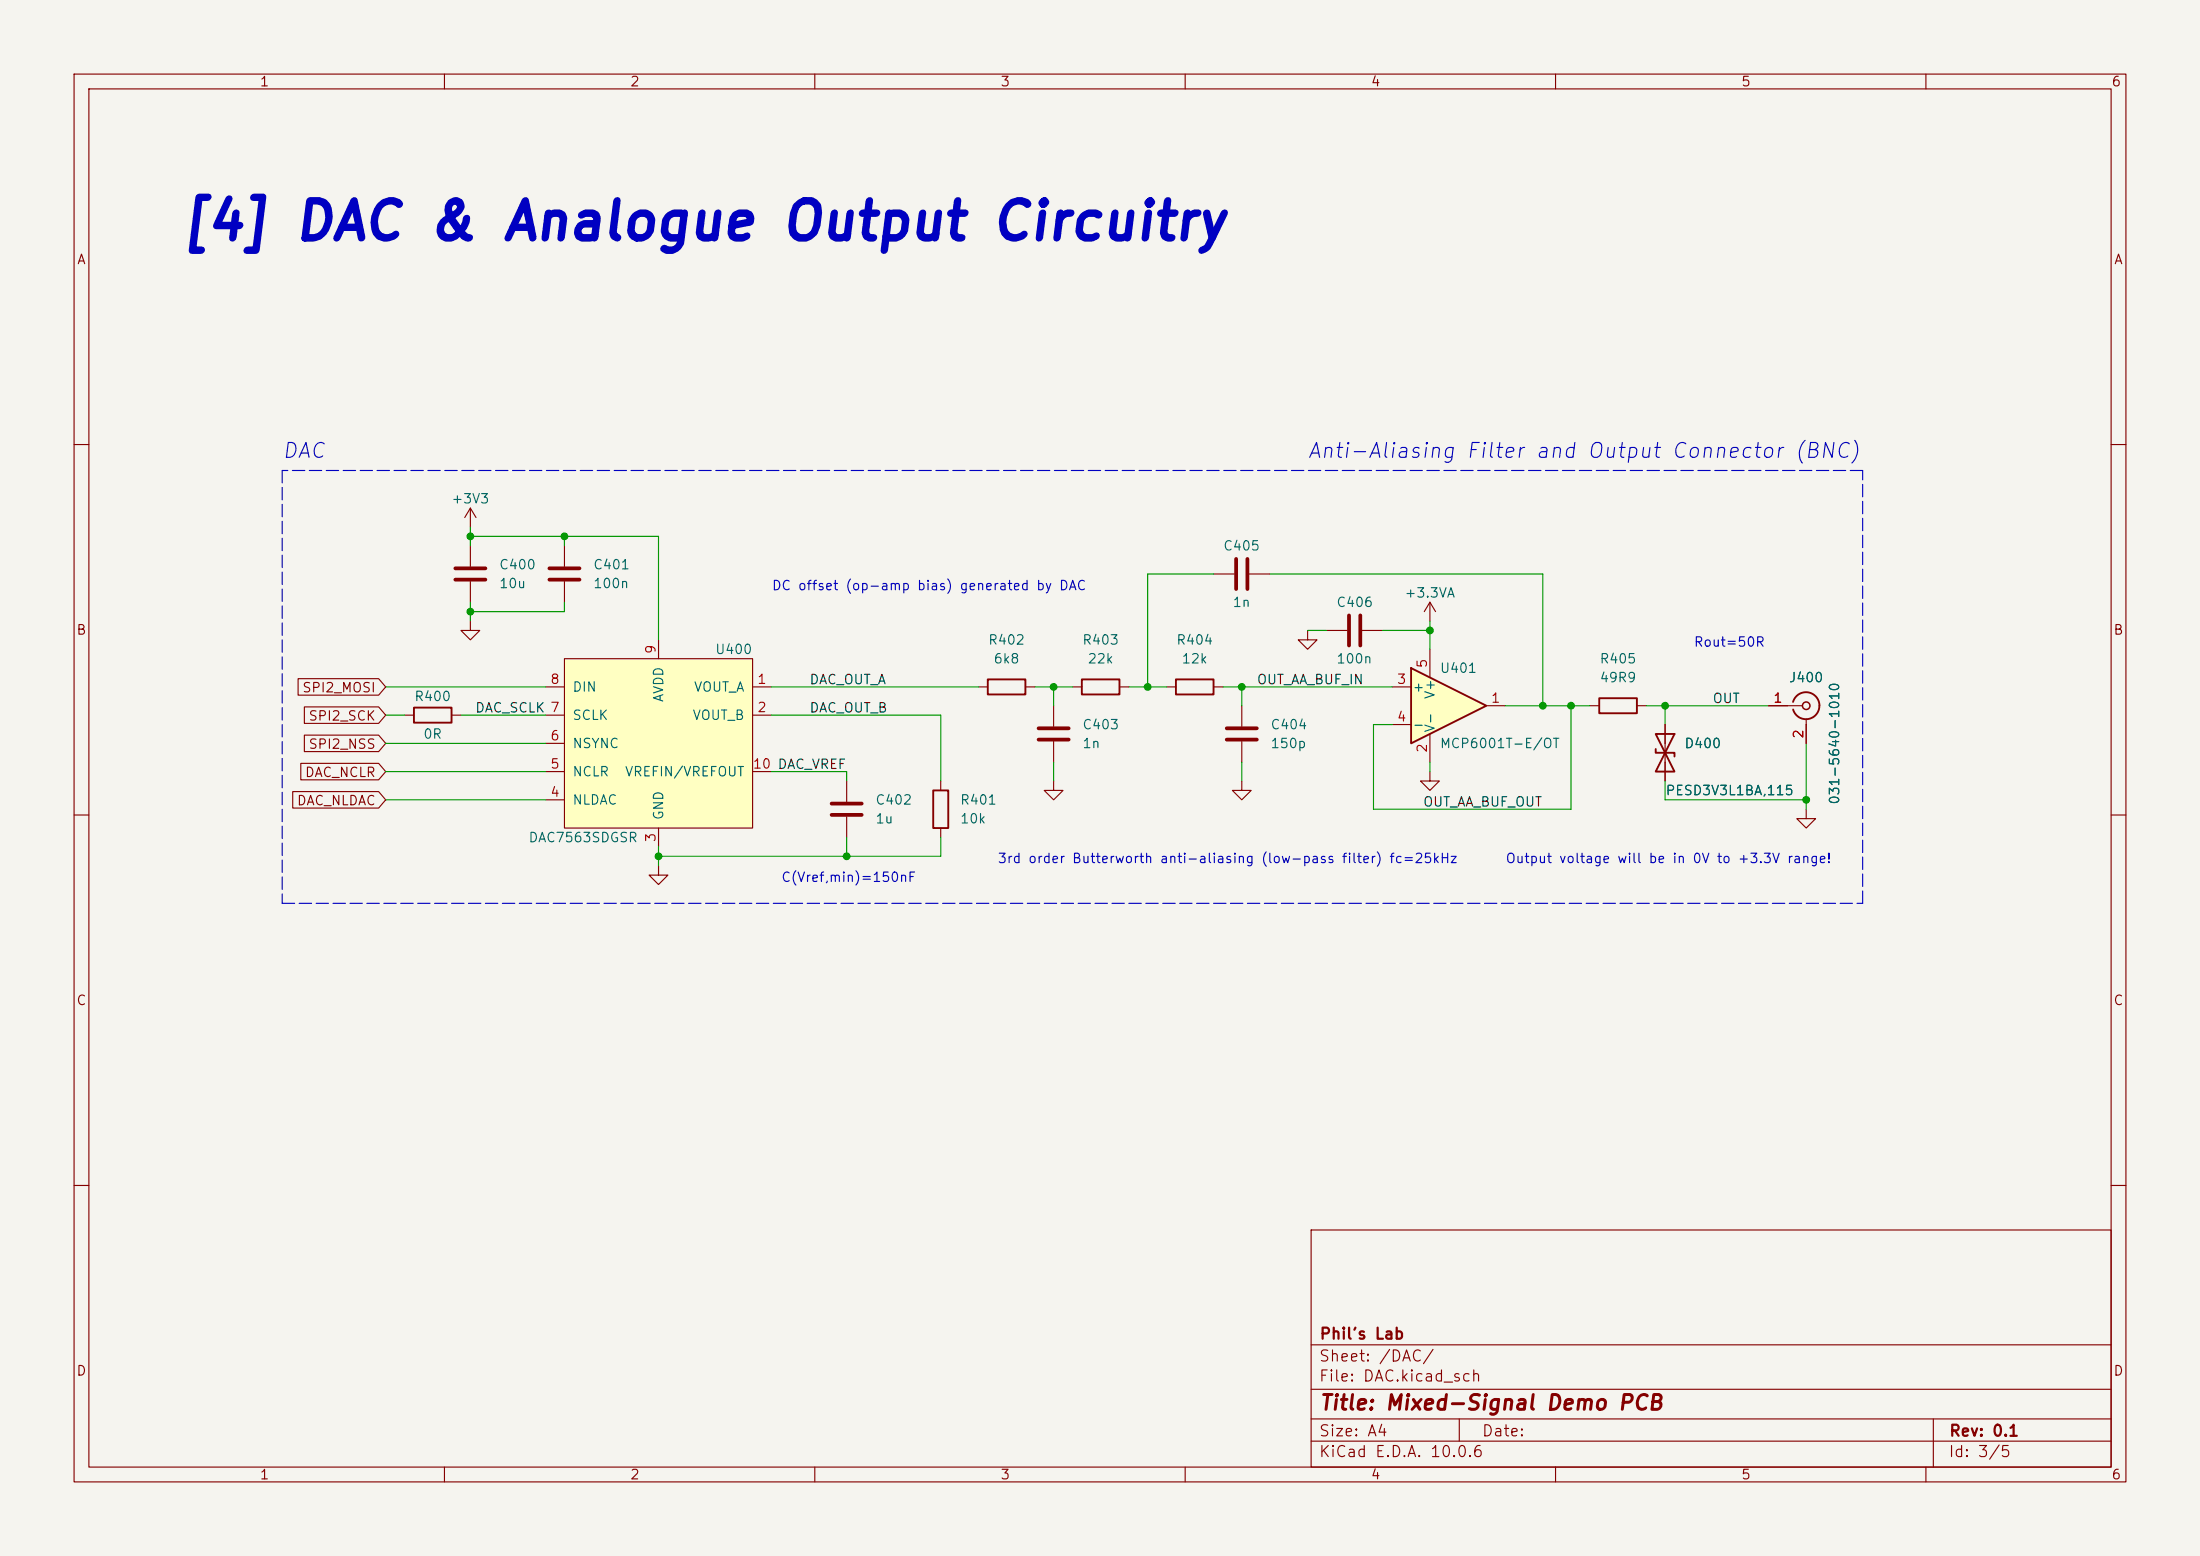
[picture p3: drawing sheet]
<svg xmlns="http://www.w3.org/2000/svg" width="297mm" height="210mm" viewBox="0 0 297 210" stroke-linecap="round" stroke-linejoin="round" font-family="sans-serif">
<path d="M0 0h297v210h-297z" fill="#f5f4ef" stroke="#f5f4ef" stroke-width=".14"/>
<g fill="none" stroke="#840000" stroke-width=".15">
<path d="M10 10h277v190h-277zM12 12h273v186h-273zM60 10v2M110 10v2M160 10v2M210 10v2M260 10v2M10 60h2M63.5 68.6l.8 1.3M63.5 68.6l-.8 1.3M63.5 68.6v2.5M63.5 73.7v2.8"/>
<path d="M63.5 78.5v2.8M76.2 73.7v2.8M76.2 78.5v2.8M163.8 77.5h2.8M168.7 77.5h2.7M285 60h2M54.6 96.5h1.3M61 96.5h1.2M63.5 83.8v1.3h-1.3l1.3 1.3 1.3-1.3h-1.3M142.2 95.3v2.7M144.8 92.7h1.2M151.1 92.7h1.3"/>
<path d="M157.5 92.7h1.2M163.8 92.7h1.3M167.6 95.3v2.7M176.5 85.1v1.3h1.3l-1.3 1.2-1.2-1.2h1.2M179.1 85.1h2.8M183.9 85.1h2.8M193 81.3l-.7 1.3M193 81.3l.8 1.3M193 81.3v2.5M238.8 95.3h4.5M243.8 97v3.3M10 110h2"/>
<path d="M88.9 116.8v1.3h-1.3l1.3 1.3 1.3-1.3h-1.3M127 105.4v1.3M127 111.8v1.2M142.2 105.4v1.3h1.3l-1.3 1.3-1.2-1.3h1.2M142.2 100.1v2.8M167.6 105.4v1.3h1.3l-1.3 1.3-1.2-1.3h1.2M167.6 100.1v2.8M193 104.1v1.3h1.3l-1.3 1.3-1.2-1.3h1.2M285 110h2M10 160h2M177 166h108v32h-108zM285 160h2"/>
<path d="M60 198v2M110 198v2M160 198v2M177 194.5h108M177 191.5h108M177 187.5h108M177 181.5h108M197 191.5v3M210 198v2M260 198v2M261 191.5v6.5"/>
</g>
<path d="M55.9 95.5h5.1v2h-5.1zM146 91.7h5.1v2h-5.1zM158.7 91.7h5.1v2h-5.1zM242.1 94.7a1.82 1.82 0 0 1 2.7-1 1.82 1.82 0 0 1 .1 3 1.82 1.82 0 0 1-2.8-.9M126 106.7h2v5.1h-2z" fill="none" stroke="#840000" stroke-width=".25"/>
<path d="M61.5 76.7h4M61.5 78.2h4M74.2 76.7h4M74.2 78.2h4M166.9 75.4v4.1M168.4 75.4v4.1M140.2 98.3h4.1M140.2 99.8h4.1M165.6 98.3h4.1M165.6 99.8h4.1M182.1 83.1v4M183.6 83.1v4" fill="none" stroke="#840000" stroke-width=".51"/>
<circle cx="243.8" cy="95.3" r=".51" fill="none" stroke="#840000" stroke-width=".2"/>
<path d="M190.5 90.2l10.2 5.1-10.2 5z" fill="#ffffc2"/>
<path d="M190.5 90.2l10.2 5.1-10.2 5zM215.9 94.2h5.1v2.1h-5.1zM223.5 99.1l2.6 5h-2.6l2.6-5zM223.5 101.1v.5h2.6v.5" fill="none" stroke="#840000" stroke-width=".25"/>
<path d="M188 92.7h2.5M188 97.8h2.5M193 87.6v3.8M193 99.1v3.8M200.7 95.3h2.5M214.6 95.3h1.3M221 95.3h1.2M224.8 97.8v7.6M114.3 105.4v2.8M114.3 110.2v2.8M243.8 109.2v1.3h1.3l-1.3 1.3-1.2-1.3h1.2" fill="none" stroke="#840000" stroke-width=".15"/>
<path d="M112.3 108.5h4M112.3 110h4" fill="none" stroke="#840000" stroke-width=".51"/>
<path d="M76.2 88.9h25.4v22.9h-25.4z" fill="#ffffc2"/>
<g fill="none" stroke="#840000" stroke-width=".15">
<path d="M40.2 91.6h10.9l1 1.1-1 1.1h-10.9zM41.1 99.2h10l1 1.1-1 1.1h-10zM41.1 95.4h10l1 1.1-1 1.1h-10zM73.7 92.7h2.5M73.7 96.5h2.5M76.2 88.9h25.4v22.9h-25.4zM88.9 86.4v2.5M101.6 92.7h2.5M101.6 96.5h2.5M132.1 92.7h1.2M138.4 92.7h1.3M224.8 97.8v2.5"/>
<path d="M238.8 95.3h2.5M243.8 97.8v2.5M39.5 106.8h11.6l1 1.2-1 1.1h-11.6zM40.6 103h10.5l1 1.1-1 1.2h-10.5zM73.7 108h2.5M73.7 104.1h2.5M73.7 100.3h2.5M88.9 111.8v2.5M101.6 104.1h2.5M224.8 102.9v2.5"/>
</g>
<path d="M133.3 91.7h5.1v2h-5.1z" fill="none" stroke="#840000" stroke-width=".25"/>
<path d="M38.1 63.5v58.4M251.5 63.5h-213.4M38.1 121.9h213.4M251.5 121.9v-58.4" fill="none" stroke="#0000c2" stroke-width=".15" stroke-dasharray="1.7 .6"/>
<g fill="none" stroke="#009600" stroke-width=".15">
<path d="M63.5 72.4h25.4v14M63.5 71.1v2.6M76.2 72.4v1.3M163.8 77.5h-8.9v15.2M171.4 77.5h36.9v17.8M52.1 96.5h2.5M52.1 92.7h21.6M62.2 96.5h11.5M63.5 81.3v2.5M76.2 81.3v1.3h-12.7M104.1 96.5h22.9v8.9M104.1 92.7h28"/>
<path d="M139.7 92.7h5.1M142.2 92.7v2.6M152.4 92.7h5.1M165.1 92.7h22.9M167.6 92.7v2.6M176.5 85.1h2.6M186.7 85.1h6.3M193 83.8v3.8M203.2 95.3h11.4M212.1 95.3v13.9h-26.7v-11.4h2.6M222.2 95.3h16.6M224.8 95.3v2.5"/>
<path d="M52.1 108h21.6M52.1 104.1h21.6M52.1 100.3h21.6M88.9 114.3v2.5M104.1 104.1h10.2v1.3M114.3 113v2.6M127 113v2.6h-38.1M142.2 102.9v2.5M167.6 102.9v2.5M193 102.9v1.2M224.8 105.4v2.6h19M243.8 100.3v8.9"/>
</g>
<g fill="#009600" stroke="#009600" stroke-width=".14">
<circle cx="63.5" cy="72.4" r=".46"/>
<circle cx="76.2" cy="72.4" r=".46"/>
<circle cx="88.9" cy="115.6" r=".46"/>
<circle cx="114.3" cy="115.6" r=".46"/>
<circle cx="193" cy="85.1" r=".46"/>
<circle cx="208.3" cy="95.3" r=".46"/>
<circle cx="167.6" cy="92.7" r=".46"/>
<circle cx="154.9" cy="92.7" r=".46"/>
<circle cx="142.2" cy="92.7" r=".46"/>
<circle cx="63.5" cy="82.6" r=".46"/>
<circle cx="224.8" cy="95.3" r=".46"/>
<circle cx="212.1" cy="95.3" r=".46"/>
<circle cx="243.8" cy="108" r=".46"/>
</g>
<text font-size="5" fill="#0000c2" x="24.1" y="33.6">[4] DAC &amp; Analogue Output Circuitry</text>
<g font-size="2" fill="#0000c2">
<text x="37.9" y="62.3">DAC</text>
<text x="176.3" y="62.3">Anti-Aliasing Filter and Output Connector (BNC)</text>
</g>
<text font-size="2" fill="#840000" x="178" y="190.8">Title: Mixed-Signal Demo PCB</text>
<g font-size="1.5" fill="#840000">
<text x="178" y="184.1">Sheet: /DAC/</text>
<text x="178" y="181.1">Phil's Lab</text>
<text x="178" y="186.8">File: DAC.kicad_sch</text>
<text x="178" y="197">KiCad E.D.A. 10.0.6</text>
<text x="178" y="194.2">Size: A4</text>
<text x="200" y="194.2">Date:</text>
<text x="263" y="197">Id: 3/5</text>
<text x="263" y="194.2">Rev: 0.1</text>
</g>
<g font-size="1.3" fill="#840000">
<text x="35" y="12">1</text>
<text x="85" y="12">2</text>
<text x="135" y="12">3</text>
<text x="185" y="12">4</text>
<text x="235" y="12">5</text>
<text x="285" y="12">6</text>
<text x="10.3" y="36">A</text>
<text x="285.3" y="36">A</text>
<text x="10.2" y="86">B</text>
<text x="285.2" y="86">B</text>
<text x="40.7" y="93.8">SPI2_MOSI</text>
<text x="41.6" y="101.4">SPI2_NSS</text>
<text x="41.6" y="97.6">SPI2_SCK</text>
<text x="41.1" y="105.2">DAC_NCLR</text>
<text x="40" y="109">DAC_NLDAC</text>
<text x="10.2" y="136">C</text>
<text x="285.2" y="136">C</text>
<text x="10.2" y="186">D</text>
<text x="285.2" y="186">D</text>
<text x="35" y="200">1</text>
<text x="85" y="200">2</text>
<text x="135" y="200">3</text>
<text x="185" y="200">4</text>
<text x="235" y="200">5</text>
<text x="285" y="200">6</text>
</g>
<g font-size="1.3" fill="#006464">
<text x="60.8" y="68.3">+3V3</text>
<text x="67.3" y="77.2">C400</text>
<text x="80" y="77.2">C401</text>
<text x="165" y="74.6">C405</text>
<text x="67.3" y="79.7">10u</text>
<text x="80" y="79.7">100n</text>
<text x="166.3" y="82.2">1n</text>
<text x="180.3" y="82.2">C406</text>
<text x="189.5" y="81">+3.3VA</text>
<text x="96.5" y="88.6">U400</text>
<text x="133.3" y="87.3">R402</text>
<text x="134" y="89.9">6k8</text>
<text x="146" y="87.3">R403</text>
<text x="146.7" y="89.9">22k</text>
<text x="158.7" y="87.3">R404</text>
<text x="159.4" y="89.9">12k</text>
<text x="180.3" y="89.9">100n</text>
<text x="215.9" y="89.9">R405</text>
<text x="55.8" y="94.9">R400</text>
<text x="77.2" y="93.7">DIN</text>
<text x="89.9" y="94.9" transform="rotate(-90 89.9 94.9)">AVDD</text>
<text x="93.6" y="93.7">VOUT_A</text>
<text x="190.6" y="93.7">+</text>
<text x="194" y="94.5" transform="rotate(-90 194 94.5)">V+</text>
<text x="194.3" y="91.1">U401</text>
<text x="215.9" y="92.4">49R9</text>
<text x="241.4" y="92.4">J400</text>
<text x="57.1" y="100">0R</text>
<text x="77.2" y="101.3">NSYNC</text>
<text x="77.2" y="97.5">SCLK</text>
<text x="93.4" y="97.5">VOUT_B</text>
<text x="146" y="98.8">C403</text>
<text x="146" y="101.3">1n</text>
<text x="171.4" y="98.8">C404</text>
<text x="171.4" y="101.3">150p</text>
<text x="190.6" y="98.8">-</text>
<text x="194" y="99" transform="rotate(-90 194 99)">V-</text>
<text x="194.3" y="101.3">MCP6001T-E/OT</text>
<text x="227.3" y="101.3">D400</text>
<text x="77.2" y="105.1">NCLR</text>
<text x="84.3" y="105.1">VREFIN/VREFOUT</text>
<text x="224.8" y="107.6">PESD3V3L1BA,115</text>
<text x="71.3" y="114">DAC7563SDGSR</text>
<text x="77.2" y="108.9">NLDAC</text>
<text x="89.9" y="110.8" transform="rotate(-90 89.9 110.8)">GND</text>
<text x="118.1" y="108.9">C402</text>
<text x="118.1" y="111.5">1u</text>
<text x="129.5" y="108.9">R401</text>
<text x="129.5" y="111.5">10k</text>
<text x="248.6" y="108.7" transform="rotate(-90 248.6 108.7)">031-5640-1010</text>
</g>
<g font-size="1.3" fill="#0000c2">
<text x="104.1" y="80">DC offset (op-amp bias) generated by DAC</text>
<text x="228.6" y="87.6">Rout=50R</text>
<text x="105.4" y="119.4">C(Vref,min)=150nF</text>
<text x="134.6" y="116.8">3rd order Butterworth anti-aliasing (low-pass filter) fc=25kHz</text>
<text x="203.2" y="116.8">Output voltage will be in 0V to +3.3V range!</text>
</g>
<g font-size="1.3" fill="#a90000">
<text x="88.8" y="88.4" transform="rotate(-90 88.8 88.4)">9</text>
<text x="74.2" y="92.6">8</text>
<text x="102.1" y="92.6">1</text>
<text x="188.5" y="92.6">3</text>
<text x="193" y="90.3" transform="rotate(-90 193 90.3)">5</text>
<text x="201.2" y="95.2">1</text>
<text x="239.3" y="95.2">1</text>
<text x="74.2" y="100.2">6</text>
<text x="102.1" y="96.4">2</text>
<text x="188.5" y="97.7">4</text>
<text x="193" y="101.7" transform="rotate(-90 193 101.7)">2</text>
<text x="243.8" y="99.8" transform="rotate(-90 243.8 99.8)">2</text>
<text x="74.2" y="107.9">4</text>
<text x="74.2" y="104.1">5</text>
<text x="101.5" y="104.1">10 DAC_VREF</text>
<text x="88.8" y="113.8" transform="rotate(-90 88.8 113.8)">3</text>
</g>
<g font-size="1.3" fill="#0f0f0f">
<text x="109.2" y="92.7">DAC_OUT_A</text>
<text x="169.6" y="92.7">OUT_AA_BUF_IN</text>
<text x="231.1" y="95.2">OUT</text>
<text x="64.1" y="96.5">DAC_SCLK 7</text>
<text x="109.2" y="96.5">DAC_OUT_B</text>
<text x="192" y="109.2">OUT_AA_BUF_OUT</text>
</g>
</svg>
